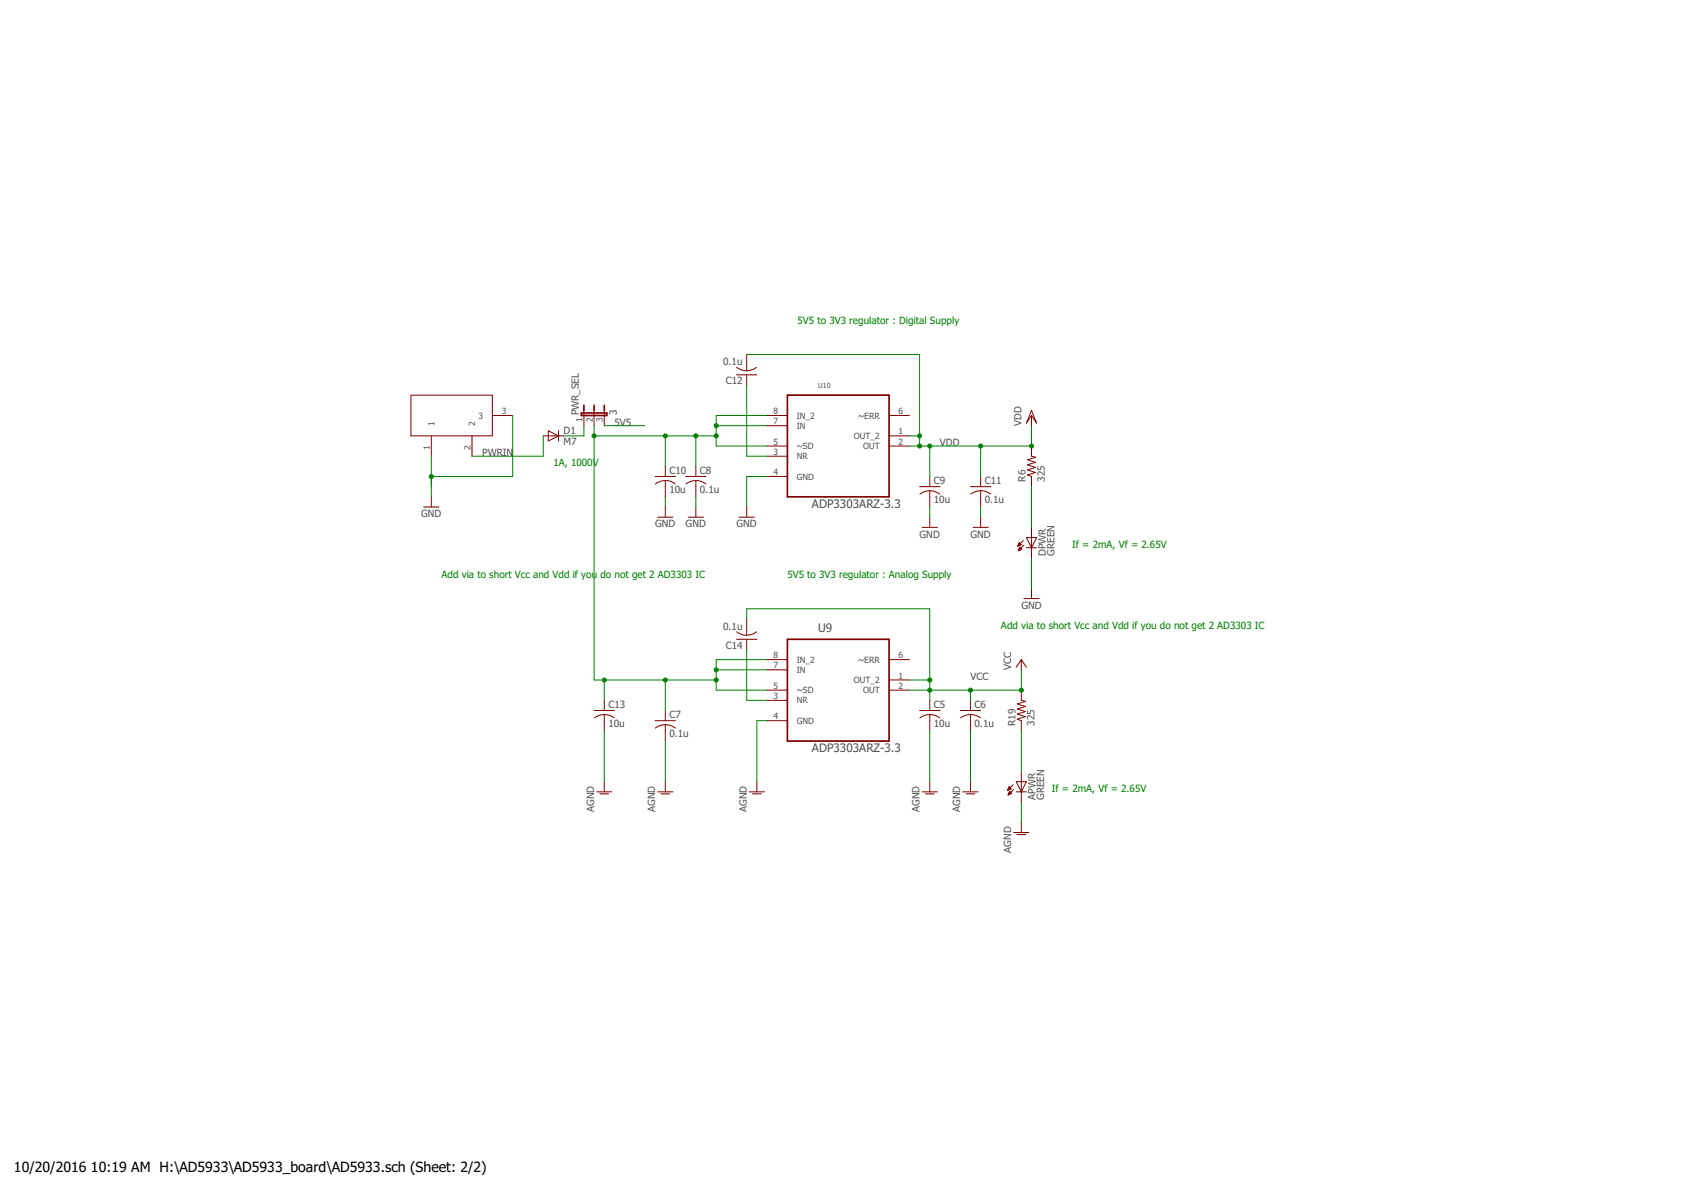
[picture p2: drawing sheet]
<svg xmlns="http://www.w3.org/2000/svg" width="420mm" height="297mm" viewBox="0 0 420 297" stroke-linecap="round" stroke-linejoin="round" font-family="sans-serif">
<g fill="none" stroke="#800000" stroke-width=".25">
<path d="M102.6 98.6h20.3v10.2h-20.3zM183.9 93.6h5.1M183.9 91.7l.9 .5 1.6 .4M186.4 88.5v4M186.4 93.6v2.5M188.9 91.7l-.9 .5-1.6 .3M107.7 108.8v5.1M117.8 108.8v5.1M122.9 103.7h5.1M135.6 108.8h5.1M136.9 107.5l2.5 1.3-2.5 1.3zM139.4 107.5v2.6"/>
<path d="M145.8 102.4v3.9M148.3 102.4v3.9M150.9 102.4v3.9M163.6 118.9h5M166.1 120l1.1 .1 1.4 .7M166.1 120l-1.1 .1-1.4 .7M166.1 116.4v2.5M166.1 120v4M171.2 118.9h5.1M173.7 120l1.1 .1 1.4 .7M173.7 120l-1 .1-1.5 .7M173.7 116.4v2.5"/>
<path d="M173.7 120v4M191.5 103.7h5.1M191.5 106.3h5.1M191.5 111.3h5.1M191.5 113.9h5.1M191.5 118.9h5.1M222 103.7h5M222 111.3h5M222 108.8h5M232.1 118.9v2.6M244.8 118.9v2.6M257.5 111.3v2.6l1 .2-2 .7 2 .6-2 .6 2 .7-2 .6 2 .6-2 .7 1 .3v2.6"/>
<path d="M257.5 103.7v2.6M257.5 102.4l1.3 3.2-1.3-1.9-1.3 1.9zM105.8 126.6h3.8M107.7 124v2.6M164.2 129.1h3.8M166.1 126.6v2.5M171.8 129.1h3.8M173.7 126.6v2.5M184.5 129.1h3.8M186.4 126.6v2.5M229.6 121.5h5.1M230.2 131.6h3.8"/>
<path d="M232.1 122.5l1.1 .1 1.4 .7M232.1 122.5l-1.5 .3-.9 .5M232.1 122.5v4.1M232.1 129.1v2.5M242.3 121.5h5.1M242.9 131.6h3.8M244.8 122.5l1.1 .1 1.4 .7M244.8 122.5l-1.5 .3-.9 .5M244.8 122.5v4.1M244.8 129.1v2.5M254.1 136.3h.1M254.2 136.2h.3"/>
<path d="M254.2 136h.6M254.3 135.9h.6M254.3 137.4h.2M254.3 135.8h.5M254.3 137.2h.5M254.4 137.1h.7M254.4 135.7h.3M254.4 135.6h.2M254.4 137h.6M254.5 136.9h.4M254.5 136.8h.3M254.6 136.6h.1"/>
<path d="M255 136l-.5-.6-.4 .9M255 136l-.9 .3M255.1 137.1l-.5-.5-.4 .9M255.1 137.1l-.9 .4M255.5 134.9l-1.4 1.4M255.6 136.1l-1.4 1.4M256.2 134.2h2.6l-1.3 2.5zM256.2 136.7h2.6M257.5 131.6v7.7M183.9 159.6h5.1M183.9 157.7l.9 .6 1.6 .3M186.4 154.5v4.1"/>
<path d="M186.4 159.6v2.5M188.9 157.7l-.9 .5-1.6 .4M255.6 149.4h3.8M257.5 146.9v2.5M148.3 177.4h5.1M150.9 178.4l1.5 .3 1 .5M150.9 178.4l-1.6 .3-.9 .5M150.9 174.8v2.6M150.9 178.4v4M163.6 179.9h5M166.1 177.4v2.5M191.5 164.7h5.1"/>
<path d="M191.5 167.2h5.1M191.5 172.3h5.1M191.5 174.8h5.1M191.5 179.9h5.1M222 164.7h5M222 172.3h5M222 169.7h5M229.6 177.4h5.1M232.1 178.4l1.6 .3 .9 .5M232.1 178.4l-1.5 .3-.9 .5M232.1 174.8v2.6M232.1 178.4v4"/>
<path d="M239.7 177.4h5.1M242.3 178.4l1.5 .3 1 .5M242.3 178.4l-1.6 .3-.9 .5M242.3 174.8v2.6M242.3 178.4v4M255 172.3v2.5l1 .3-2 .6 2 .6-2 .7 2 .6-2 .6 2 .7-2 .6 1 .4v2.5M255 164.7v2.5M255 164.7l1.2 1.9M255 164.7l-1.3 1.9M148.9 197.7h3.9M149.8 198.2h2.2M150.9 195.1v2.6"/>
<path d="M163.6 181.7l1.4-.7 1.1-.1v4.1M164.2 197.7h3.8M165 198.2h2.2M166.1 180.9l1.1 .1 1.4 .7M166.1 195.1v2.6M187 197.7h3.9M187.9 198.2h2.1M189 195.1v2.6M230.2 197.7h3.8M231 198.2h2.2M232.1 195.1v2.6M240.4 197.7h3.8"/>
<path d="M241.2 198.2h2.2M242.3 195.1v2.6M251.6 197.2h.2M251.7 197.1h.4M251.7 196.9h.6M251.7 198.4h.1M251.7 196.8h.6M251.7 198.3h.3M251.8 196.7h.4M251.8 198.1h.5M251.8 196.6h.3M251.8 198h.7"/>
<path d="M251.9 196.5h.1M251.9 197.9h.5M251.9 196.4l.5 .5-.9 .4zM251.9 197.8h.4M252 197.7h.2M252.1 197.5l-.4 .9M252.1 197.5l.5 .5-.9 .4M252.1 197.5h.1M252.9 195.9l-1.4 1.4M253.1 197l-1.4 1.4M253.7 195.1h2.5l-1.2 2.6zM253.7 197.7h2.5"/>
<path d="M255 192.6v7.6M253.1 207.8h3.8M253.9 208.3h2.2M255 205.3v2.5"/>
</g>
<path d="M196.6 98.6h25.4v25.4h-25.4zM145.1 103.1h6.4v.6h-6.4zM145.8 101.2v1.2M148.3 101.2v1.2M150.9 101.2v1.2M196.6 159.6h25.4v25.4h-25.4z" fill="none" stroke="#800000" stroke-width=".42"/>
<g fill="none" stroke="#008000" stroke-width=".25">
<path d="M186.4 88.5h43.2v22.8M186.4 96.1v17.8h5.1M107.7 113.9v10.1M128 103.7v15.2h-20.3M135.6 108.8v5.1h-17.8M145.8 106.3v2.5h-5.1M148.3 108.8h30.5M148.3 106.3v63.4h30.5M150.9 106.3h10.1M166.1 108.8v7.6M173.7 108.8v7.6M178.8 106.3h12.7"/>
<path d="M191.5 103.7h-12.7v7.6h12.7M191.5 118.9h-5.1v7.7M227 108.8h2.6M232.1 111.3v7.6M244.8 111.3v7.6M257.5 106.3v5h-30.5M166.1 124v2.6M173.7 124v2.6M232.1 126.6v2.5M244.8 126.6v2.5M257.5 121.5v10.1M257.5 139.3v7.6"/>
<path d="M186.4 154.5v-2.5h45.7v22.8M150.9 169.7v5.1M166.1 169.7v7.7M178.8 167.2h12.7M186.4 162.1v12.7h5.1M191.5 179.9h-2.5v15.2M191.5 164.7h-12.7v7.6h12.7M227 169.7h5.1M242.3 172.3v2.5M255 167.2v5.1h-28M150.9 182.4v12.7M166.1 185v10.1"/>
<path d="M232.1 182.4v12.7M242.3 182.4v12.7M255 182.4v10.2M255 200.2v5.1"/>
</g>
<g fill="#008000" stroke="#008000" stroke-width=".25">
<circle cx="229.6" cy="111.3" r=".51"/>
<circle cx="232.1" cy="111.3" r=".51"/>
<circle cx="229.6" cy="108.8" r=".51"/>
<circle cx="244.8" cy="111.3" r=".51"/>
<circle cx="257.5" cy="111.3" r=".51"/>
<circle cx="178.8" cy="167.2" r=".51"/>
<circle cx="178.8" cy="169.7" r=".51"/>
<circle cx="178.8" cy="106.3" r=".51"/>
<circle cx="178.8" cy="108.8" r=".51"/>
<circle cx="173.7" cy="108.8" r=".51"/>
<circle cx="166.1" cy="108.8" r=".51"/>
<circle cx="150.9" cy="169.7" r=".51"/>
<circle cx="148.3" cy="108.8" r=".51"/>
<circle cx="166.1" cy="169.7" r=".51"/>
<circle cx="232.1" cy="172.3" r=".51"/>
<circle cx="242.3" cy="172.3" r=".51"/>
<circle cx="232.1" cy="169.7" r=".51"/>
<circle cx="255" cy="172.3" r=".51"/>
<circle cx="107.7" cy="118.9" r=".51"/>
</g>
<g font-size="3.5">
<text x="3.5" y="292.5">10/20/2016</text>
<text x="22.7" y="292.5">10:19 AM H:\AD5933\AD5933_board\AD5933.sch (Sheet: 2/2)</text>
</g>
<g font-size="2.9" fill="#505050">
<text x="202.7" y="126.7">ADP3303ARZ-3.3</text>
<text x="204.3" y="157.7">U9</text>
<text x="202.7" y="187.7">ADP3303ARZ-3.3</text>
</g>
<g font-size="2.5" fill="#008000">
<text x="199.1" y="80.9">5V5 to 3V3 regulator : Digital Supply</text>
<text x="138.2" y="116.4">1A, 1000V</text>
<text x="267.7" y="136.7">If = 2mA, Vf = 2.65V</text>
<text x="110.2" y="144.3">Add via to short Vcc and Vdd if you do not get 2 AD3303 IC</text>
<text x="196.6" y="144.3">5V5 to 3V3 regulator : Analog Supply</text>
<text x="249.9" y="157">Add via to short Vcc and Vdd if you do not get 2 AD3303 IC</text>
<text x="262.6" y="197.7">If = 2mA, Vf = 2.65V</text>
</g>
<g font-size="2.5" fill="#505050">
<text x="180.5" y="91.1">0.1u</text>
<text x="181.2" y="96">C12</text>
<text x="144.5" y="103.7" transform="rotate(-90 144.5 103.7)">PWR_SEL</text>
<text x="153.4" y="106.2">5V5</text>
<text x="154" y="103.7" transform="rotate(-90 154 103.7)">3</text>
<text x="255" y="106.2" transform="rotate(-90 255 106.2)">VDD</text>
<text x="120.4" y="113.9">PWRIN</text>
<text x="140.7" y="111.1">M7</text>
<text x="140.7" y="108.3">D1</text>
<text x="234.7" y="111.3">VDD</text>
<text x="167.1" y="118.3">C10</text>
<text x="174.7" y="118.3">C8</text>
<text x="167.1" y="123.1">10u</text>
<text x="174.7" y="123.1">0.1u</text>
<text x="233.1" y="125.7">10u</text>
<text x="233.1" y="120.9">C9</text>
<text x="245.8" y="125.7">0.1u</text>
<text x="245.8" y="120.9">C11</text>
<text x="256" y="120.2" transform="rotate(-90 256 120.2)">R6</text>
<text x="260.8" y="120.2" transform="rotate(-90 260.8 120.2)">325</text>
<text x="105.1" y="129.1">GND</text>
<text x="163.6" y="131.6">GND</text>
<text x="171.2" y="131.6">GND</text>
<text x="183.9" y="131.6">GND</text>
<text x="229.6" y="134.2">GND</text>
<text x="242.3" y="134.2">GND</text>
<text x="261.1" y="138.8" transform="rotate(-90 261.1 138.8)">DPWR</text>
<text x="263.2" y="138.8" transform="rotate(-90 263.2 138.8)">GREEN</text>
<text x="255" y="152">GND</text>
<text x="180.5" y="157.2">0.1u</text>
<text x="181.2" y="162">C14</text>
<text x="252.4" y="167.2" transform="rotate(-90 252.4 167.2)">VCC</text>
<text x="242.3" y="169.7">VCC</text>
<text x="151.9" y="176.7">C13</text>
<text x="167.1" y="179.3">C7</text>
<text x="233.1" y="176.7">C5</text>
<text x="243.3" y="176.7">C6</text>
<text x="151.9" y="181.5">10u</text>
<text x="167.1" y="184.1">0.1u</text>
<text x="233.1" y="181.5">10u</text>
<text x="243.3" y="181.5">0.1u</text>
<text x="253.5" y="181.2" transform="rotate(-90 253.5 181.2)">R19</text>
<text x="258.3" y="181.2" transform="rotate(-90 258.3 181.2)">325</text>
<text x="148.3" y="202.7" transform="rotate(-90 148.3 202.7)">AGND</text>
<text x="163.6" y="202.7" transform="rotate(-90 163.6 202.7)">AGND</text>
<text x="186.4" y="202.7" transform="rotate(-90 186.4 202.7)">AGND</text>
<text x="229.6" y="202.7" transform="rotate(-90 229.6 202.7)">AGND</text>
<text x="239.7" y="202.7" transform="rotate(-90 239.7 202.7)">AGND</text>
<text x="258.5" y="199.7" transform="rotate(-90 258.5 199.7)">APWR</text>
<text x="260.7" y="199.7" transform="rotate(-90 260.7 199.7)">GREEN</text>
<text x="252.4" y="212.9" transform="rotate(-90 252.4 212.9)">AGND</text>
</g>
<g font-size="2.1" fill="#505050">
<text x="108.4" y="106.5" transform="rotate(-90 108.4 106.5)">1</text>
<text x="118.6" y="106.5" transform="rotate(-90 118.6 106.5)">2</text>
<text x="119.4" y="104.5">3</text>
<text x="125.3" y="103.4">3</text>
<text x="145.4" y="105.2" transform="rotate(-90 145.4 105.2)">1</text>
<text x="148" y="105.2" transform="rotate(-90 148 105.2)">2</text>
<text x="150.5" y="105.2" transform="rotate(-90 150.5 105.2)">3</text>
<text x="193.1" y="103.4">8</text>
<text x="193.1" y="105.9">7</text>
<text x="198.9" y="104.5">IN_2</text>
<text x="198.9" y="107">IN</text>
<text x="214.2" y="104.5">~ERR</text>
<text x="224.3" y="103.4">6</text>
<text x="107.3" y="112.3" transform="rotate(-90 107.3 112.3)">1</text>
<text x="117.5" y="112.3" transform="rotate(-90 117.5 112.3)">2</text>
<text x="193.1" y="111">5</text>
<text x="193.1" y="113.5">3</text>
<text x="198.9" y="112.1">~SD</text>
<text x="213.1" y="109.6">OUT_2</text>
<text x="215.5" y="112.1">OUT</text>
<text x="224.3" y="108.4">1</text>
<text x="224.3" y="111">2</text>
<text x="193.1" y="118.6">4</text>
<text x="198.9" y="114.6">NR</text>
<text x="198.9" y="119.7">GND</text>
<text x="193.1" y="164.3">8</text>
<text x="193.1" y="166.8">7</text>
<text x="198.9" y="165.4">IN_2</text>
<text x="198.9" y="168">IN</text>
<text x="214.2" y="165.4">~ERR</text>
<text x="224.3" y="164.3">6</text>
<text x="193.1" y="171.9">5</text>
<text x="198.9" y="173">~SD</text>
<text x="213.1" y="170.5">OUT_2</text>
<text x="215.5" y="173">OUT</text>
<text x="224.3" y="169.4">1</text>
<text x="224.3" y="171.9">2</text>
<text x="193.1" y="174.5">3</text>
<text x="193.1" y="179.5">4</text>
<text x="198.9" y="175.6">NR</text>
<text x="198.9" y="180.6">GND</text>
</g>
<text font-size="1.8" fill="#505050" x="204.3" y="96.7">U10</text>
</svg>
